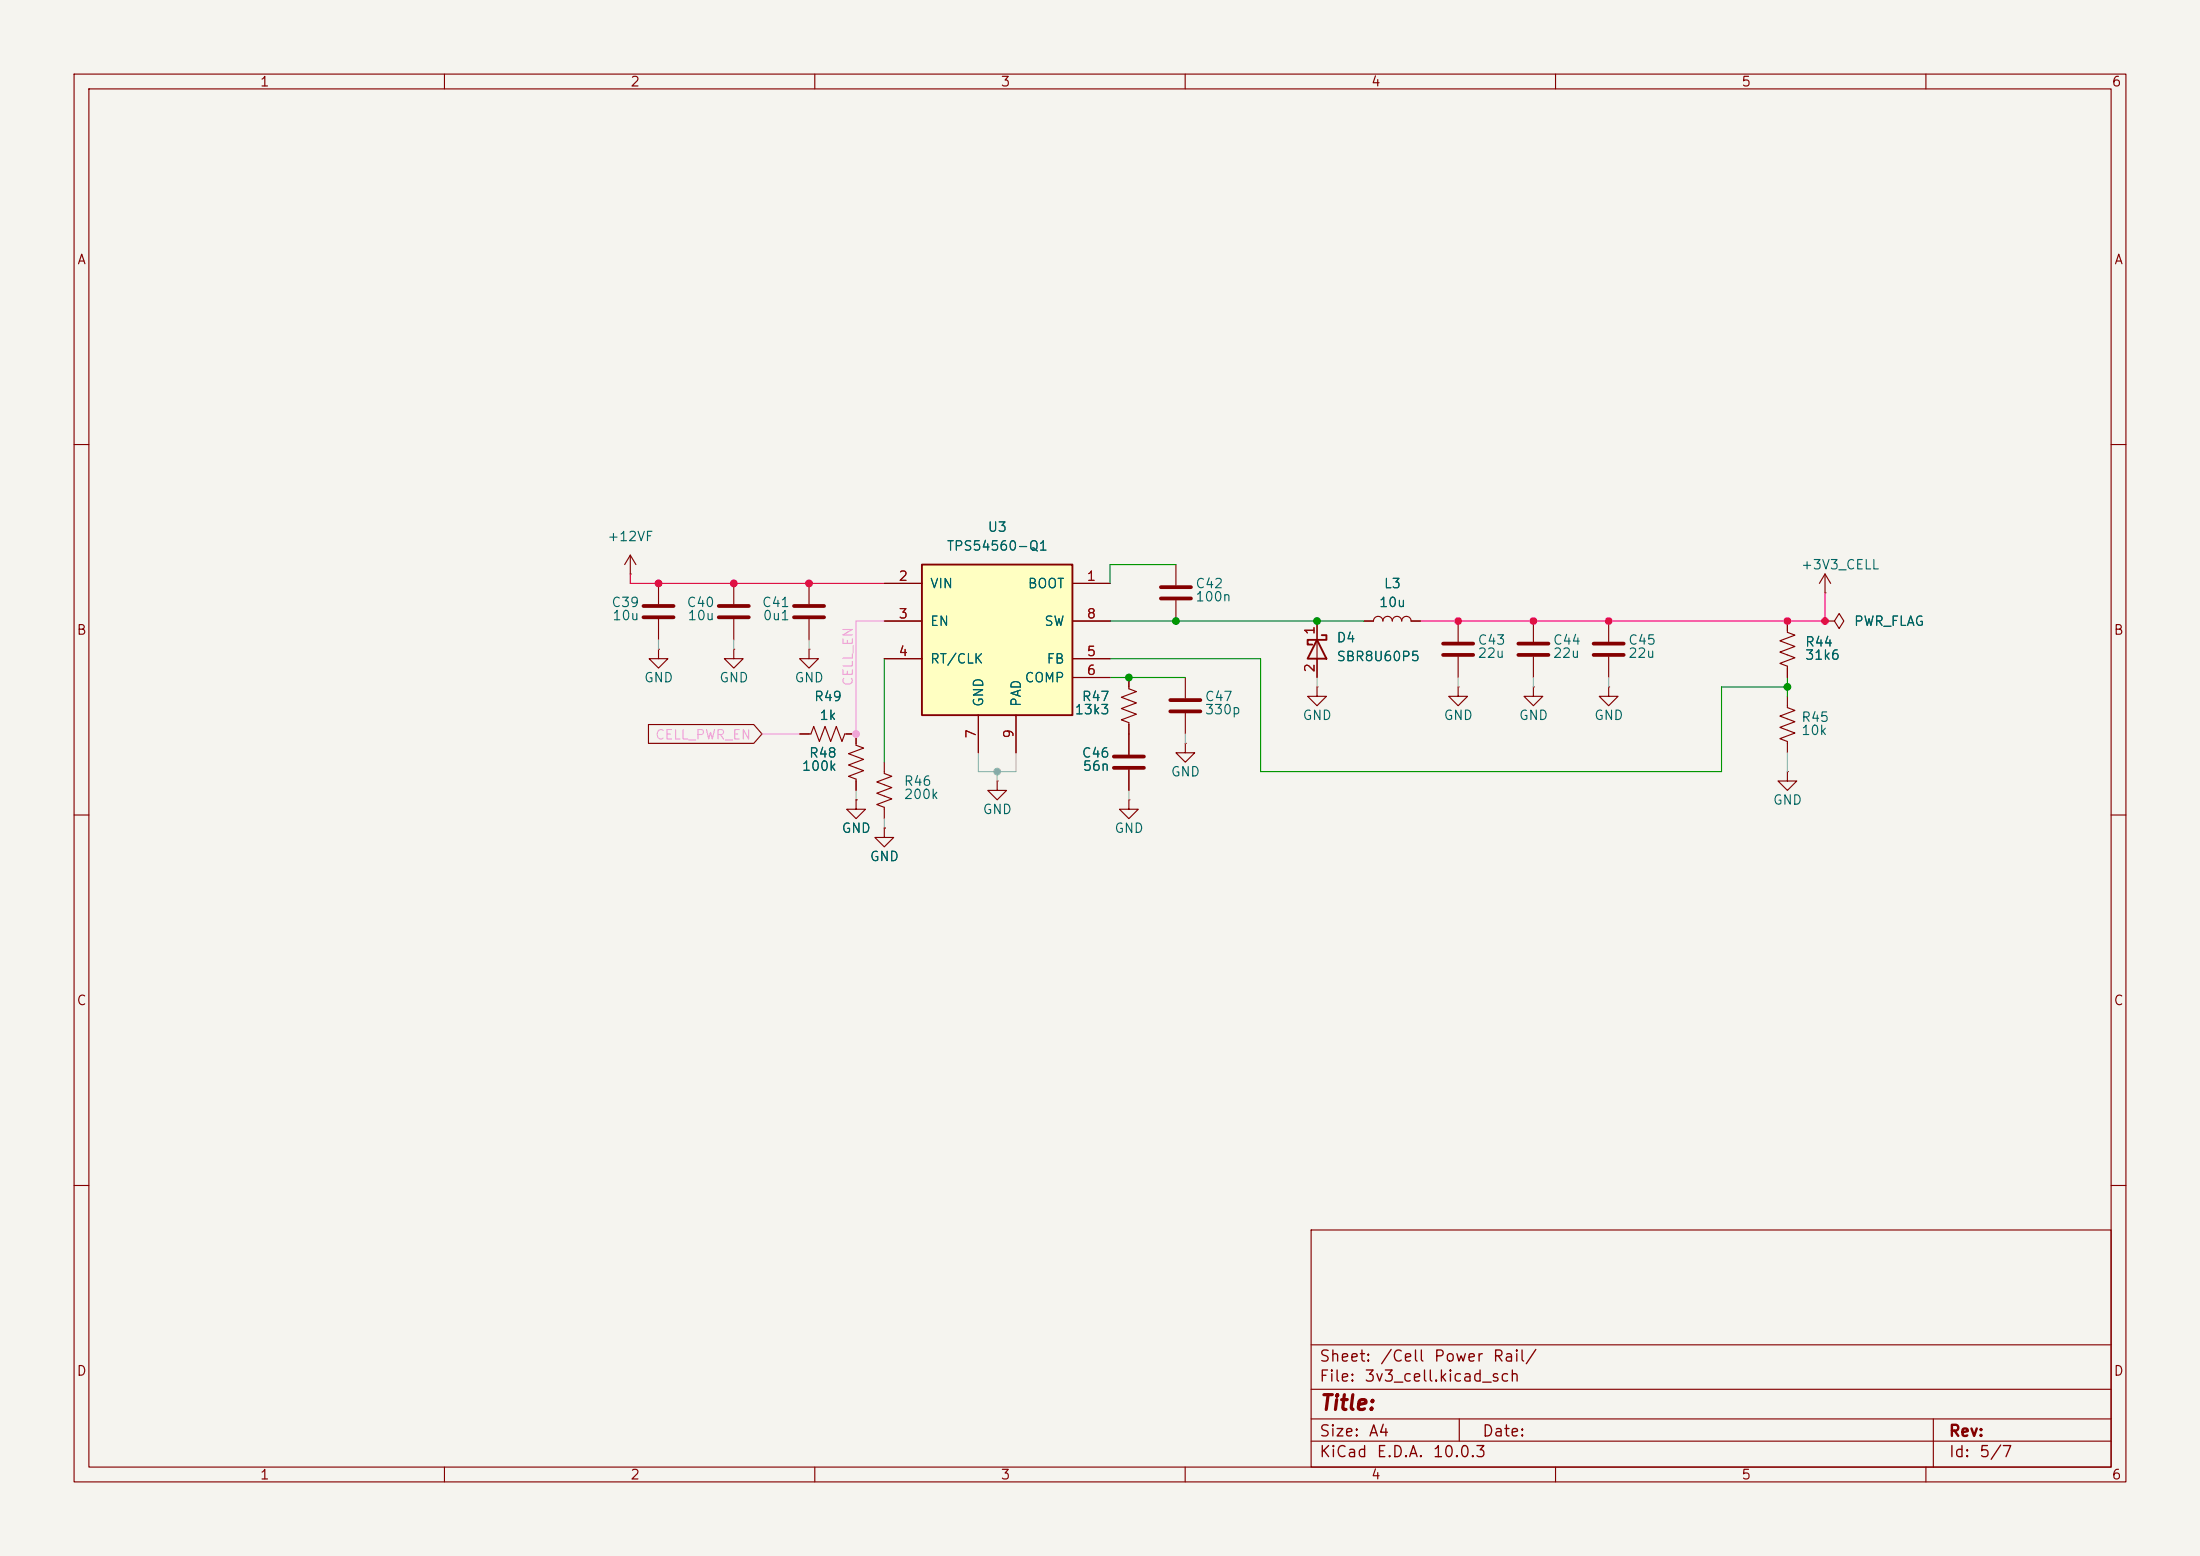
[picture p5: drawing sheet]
<svg xmlns="http://www.w3.org/2000/svg" width="297mm" height="210mm" viewBox="0 0 297 210" stroke-linecap="round" stroke-linejoin="round" font-family="sans-serif">
<path d="M0 0h297v210h-297z" fill="#f5f4ef" stroke="#f5f4ef" stroke-width=".14"/>
<g fill="none" stroke="#840000" stroke-width=".15">
<path d="M10 10h277v190h-277zM12 12h273v186h-273zM60 10v2M110 10v2M160 10v2M210 10v2M260 10v2M10 60h2M158.7 76.2v2.8M285 60h2M152.4 91.4v1.6l1 .3-2 .8 2 .8-2 .7 2 .8-2 .8 1 .3v4.4M158.7 81v2.8"/>
<path d="M160 91.4v2.8M160 96.3v2.8M177.8 92.7v1.3h1.3l-1.3 1.3-1.3-1.3h1.3M177.8 92.7h.1M177.8 83.8v7.6M184.1 83.8h1.3a.64 .64 0 0 1 .7-.6 .64 .64 0 0 1 .6 .6 .64 .64 0 0 1 .6-.6 .64 .64 0 0 1 .7 .6 .64 .64 0 0 1 .6-.6 .64 .64 0 0 1 .6 .6 .64 .64 0 0 1 .7-.6 .64 .64 0 0 1 .6 .6h1.3M207 92.7v1.3h1.3l-1.3 1.3-1.3-1.3h1.3M207 92.7h.1M10 110h2M152.4 108v1.2h1.3l-1.3 1.3-1.3-1.3h1.3M152.4 108h.1M152.4 103.9v2.8"/>
<path d="M160 100.3v1.3h1.3l-1.3 1.3-1.3-1.3h1.3M160 100.3h.1M285 110h2M10 160h2M177 166h108v32h-108zM285 160h2M60 198v2M110 198v2M160 198v2M177 194.5h108M177 191.5h108M177 187.5h108"/>
<path d="M177 181.5h108M197 191.5v3M210 198v2M260 198v2M261 191.5v6.5"/>
</g>
<path d="M177.8 86.4l1.3 2.5h-2.6zM178.4 85.7h.7v.7h-2.6v.6h.7" fill="none" stroke="#840000" stroke-width=".25"/>
<path d="M156.7 79.2h4.1M156.7 80.8h4.1M158 94.5h4.1M158 96h4.1M150.4 102.1h4M150.4 103.6h4" fill="none" stroke="#840000" stroke-width=".51"/>
<path d="M124.5 76.2h20.3v20.3h-20.3z" fill="#ffffc2"/>
<path d="M124.5 76.2h20.3v20.3h-20.3z" fill="none" stroke="#840000" stroke-width=".25"/>
<g fill="none" stroke="#840000" stroke-width=".15">
<path d="M85.1 77.5h.1M85.1 74.9l-.8 1.3M85.1 74.9l.8 1.3M85.1 74.9v2.6M88.9 78.7v2.8M99.1 78.7v2.8M109.2 78.7v2.8M119.4 78.7h5.1M144.8 78.7h5.1M246.4 77.5l-.8 1.2M246.4 77.5l.7 1.2M246.4 77.5v2.5"/>
<path d="M87.5 97.8h14.3l1.1 1.3-1.1 1.2h-14.3zM88.9 87.6v1.3h1.3l-1.3 1.3-1.3-1.3h1.3M88.9 87.6h.1M88.9 83.6v2.8M99.1 87.6v1.3h1.2l-1.2 1.3-1.3-1.3h1.3M99.1 87.6h.1M99.1 83.6v2.8M107.9 99.1h1.6l.4-1.1 .7 2.1 .8-2.1 .7 2.1 .8-2.1 .8 2.1 .3-1h1.6v1.5l1 .4-2 .7 2 .8-2 .8 2 .7-2 .8 1 .4v1.5M109.2 87.6v1.3h1.3l-1.3 1.3-1.3-1.3h1.3M109.2 87.6h.1M109.2 83.6v2.8M119.4 83.8h5.1"/>
<path d="M119.4 88.9h5.1M132.1 96.5v5.1M137.2 96.5v5.1M144.8 83.8h5.1M144.8 88.9h5.1M144.8 91.4h5.1M152.4 91.4v1.3M152.4 97.8v4.1M177.8 83.8v2.6M177.8 88.9v2.5M184.1 83.8h1.3M190.5 83.8h1.3"/>
<path d="M196.8 92.7v1.3h1.3l-1.3 1.3-1.2-1.3h1.2M196.8 92.7h.1M196.8 83.8v2.8M196.8 88.6v2.8M207 83.8v2.8M207 88.6v2.8M217.2 92.7v1.3h1.2l-1.2 1.3-1.3-1.3h1.3M217.2 92.7h.1M217.2 83.8v2.8M217.2 88.6v2.8M241.3 83.8v1.5l1 .4-2 .8 2 .7-2 .8 2 .8-2 .7 1 .4v1.5M241.3 94v1.5l1 .4-2 .7 2 .8-2 .8 2 .7-2 .8 1 .4v1.5"/>
<path d="M246.4 83.8h1.2l.7-1 .6 1-.6 1-.7-1M246.4 83.8h.1M246.4 80h.1M115.6 108v1.2h1.2l-1.2 1.3-1.3-1.3h1.3M115.6 108h.1M119.4 102.9v1.5l1 .4-2 .7 2 .8-2 .8 2 .7-2 .8 1 .4v1.5M119.4 111.8v1.2h1.2l-1.2 1.3-1.3-1.3h1.3M119.4 111.8h.1M134.6 105.4v1.3h1.3l-1.3 1.3-1.3-1.3h1.3M134.6 105.4h.1M152.4 103.9v2.8M241.3 104.1v1.3h1.3l-1.3 1.3-1.3-1.3h1.3"/>
<path d="M241.3 104.1h.1"/>
</g>
<path d="M86.9 81.8h4M86.9 83.3h4M97 81.8h4.1M97 83.3h4.1M107.2 81.8h4.1M107.2 83.3h4.1M194.8 86.9h4.1M194.8 88.4h4.1M205 86.9h4M205 88.4h4M215.1 86.9h4.1M215.1 88.4h4.1" fill="none" stroke="#840000" stroke-width=".51"/>
<path d="M102.9 99.1h5M119.4 83.8h-3.8v15.3" fill="none" stroke="#ff95f4" stroke-width=".15"/>
<path d="M158.7 76.2h-8.8v2.5M119.4 88.9v14M149.9 83.8h34.2M149.9 91.4h10.1M149.9 88.9h20.3v15.2h62.2v-11.4h8.9M241.3 91.4v2.6" fill="none" stroke="#009600" stroke-width=".15"/>
<g fill="none" stroke="#a2a2a5" stroke-width=".15">
<path d="M88.9 86.4v1.2M99.1 86.4v1.2M109.2 86.4v1.2M160 99.1v1.2M177.8 91.4v1.3M196.8 91.4v1.3M207 91.4v1.3M217.2 91.4v1.3M115.6 106.7v1.3M119.4 110.5v1.3M132.1 101.6v2.5h5.1v-2.5M134.6 104.1v1.3"/>
<path d="M152.4 106.7v1.3M241.3 101.6v2.5"/>
</g>
<path d="M85.1 77.5v1.2h34.3" fill="none" stroke="#ff003b" stroke-width=".15"/>
<path d="M246.4 80v3.8h-54.6" fill="none" stroke="#ff0484" stroke-width=".15"/>
<g fill="#009600" stroke="#009600" stroke-width=".14">
<circle cx="158.7" cy="83.8" r=".46"/>
<circle cx="177.8" cy="83.8" r=".46"/>
<circle cx="152.4" cy="91.4" r=".46"/>
<circle cx="241.3" cy="92.7" r=".46"/>
</g>
<circle cx="134.6" cy="104.1" r=".46" fill="#a2a2a5" stroke="#a2a2a5" stroke-width=".14"/>
<circle cx="115.6" cy="99.1" r=".46" fill="#ff95f4" stroke="#ff95f4" stroke-width=".14"/>
<g fill="#ff003b" stroke="#ff003b" stroke-width=".14">
<circle cx="109.2" cy="78.7" r=".46"/>
<circle cx="99.1" cy="78.7" r=".46"/>
<circle cx="88.9" cy="78.7" r=".46"/>
</g>
<g fill="#ff0484" stroke="#ff0484" stroke-width=".14">
<circle cx="241.3" cy="83.8" r=".46"/>
<circle cx="217.2" cy="83.8" r=".46"/>
<circle cx="246.4" cy="83.8" r=".46"/>
<circle cx="196.8" cy="83.8" r=".46"/>
<circle cx="207" cy="83.8" r=".46"/>
</g>
<text font-size="2" fill="#840000" x="178" y="190.8">Title:</text>
<g font-size="1.5" fill="#840000">
<text x="178" y="184.2">Sheet:</text>
<text x="186.2" y="184.2">/Cell</text>
<text x="193.5" y="184.2">Power</text>
<text x="201.4" y="184.2">Rail/</text>
<text x="178" y="186.9">File:</text>
<text x="184.1" y="186.9">3v3_cell.kicad_sch</text>
<text x="178" y="197.1">KiCad</text>
<text x="178" y="194.3">Size:</text>
<text x="184.7" y="194.3">A4</text>
<text x="185.7" y="197.1">E.D.A.</text>
<text x="193.3" y="197.1">10.0.3</text>
<text x="200" y="194.3">Date:</text>
<text x="263" y="194.3">Rev:</text>
<text x="263" y="197.1">Id:</text>
<text x="267.1" y="197.1">5/7</text>
</g>
<g font-size="1.3" fill="#840000">
<text x="35" y="12">1</text>
<text x="85" y="12">2</text>
<text x="135" y="12">3</text>
<text x="185" y="12">4</text>
<text x="235" y="12">5</text>
<text x="285" y="12">6</text>
<text x="10.3" y="36">A</text>
<text x="285.3" y="36">A</text>
<text x="10.3" y="86">B</text>
<text x="285.3" y="86">B</text>
<text x="10.3" y="136">C</text>
<text x="285.3" y="136">C</text>
<text x="10.3" y="186">D</text>
<text x="285.3" y="186">D</text>
<text x="35" y="200">1</text>
<text x="85" y="200">2</text>
<text x="135" y="200">3</text>
<text x="185" y="200">4</text>
<text x="235" y="200">5</text>
<text x="285" y="200">6</text>
</g>
<g font-size="1.3" fill="#006464">
<text x="81.9" y="73.4">+12VF</text>
<text x="127.7" y="74.6">TPS54560-Q1</text>
<text x="133.2" y="72.1">U3</text>
<text x="243" y="77.2">+3V3_CELL</text>
<text x="82.5" y="82.3">C39</text>
<text x="92.6" y="82.3">C40</text>
<text x="102.8" y="82.3">C41</text>
<text x="125.5" y="79.7">VIN</text>
<text x="138.7" y="79.7">BOOT</text>
<text x="161.3" y="81.5">100n</text>
<text x="161.3" y="79.7">C42</text>
<text x="186.1" y="82.3">10u</text>
<text x="186.7" y="79.7">L3</text>
<text x="82.6" y="84">10u</text>
<text x="92.7" y="84">10u</text>
<text x="102.9" y="84">0u1</text>
<text x="125.5" y="84.8">EN</text>
<text x="125.5" y="89.9">RT/CLK</text>
<text x="140.9" y="84.8">SW</text>
<text x="141.2" y="89.9">FB</text>
<text x="180.3" y="87">D4</text>
<text x="180.3" y="89.6">SBR8U60P5</text>
<text x="199.4" y="87.3">C43</text>
<text x="199.4" y="89.1">22u</text>
<text x="209.6" y="87.3">C44</text>
<text x="209.6" y="89.1">22u</text>
<text x="219.7" y="87.3">C45</text>
<text x="219.7" y="89.1">22u</text>
<text x="243.6" y="87.6">R44</text>
<text x="243.6" y="89.4">31k6</text>
<text x="250.2" y="84.8">PWR_FLAG</text>
<text x="86.9" y="92.4">GND</text>
<text x="97" y="92.4">GND</text>
<text x="107.2" y="92.4">GND</text>
<text x="109.8" y="95">R49</text>
<text x="133.1" y="95.5" transform="rotate(-90 133.1 95.5)">GND</text>
<text x="138.1" y="95.5" transform="rotate(-90 138.1 95.5)">PAD</text>
<text x="138.2" y="92.4">COMP</text>
<text x="146" y="95">R47</text>
<text x="162.6" y="95">C47</text>
<text x="110.5" y="97.5">1k</text>
<text x="145" y="96.7">13k3</text>
<text x="162.6" y="96.7">330p</text>
<text x="175.8" y="97.5">GND</text>
<text x="194.8" y="97.5">GND</text>
<text x="205" y="97.5">GND</text>
<text x="215.1" y="97.5">GND</text>
<text x="243.1" y="99.5">10k</text>
<text x="243.1" y="97.7">R45</text>
<text x="108.2" y="104.3">100k</text>
<text x="109.1" y="102.6">R48</text>
<text x="121.9" y="106.4">R46</text>
<text x="146" y="102.6">C46</text>
<text x="146.1" y="104.3">56n</text>
<text x="158" y="105.1">GND</text>
<text x="113.5" y="112.7">GND</text>
<text x="121.9" y="108.2">200k</text>
<text x="132.6" y="110.2">GND</text>
<text x="150.4" y="112.7">GND</text>
<text x="239.3" y="108.9">GND</text>
<text x="117.3" y="116.5">GND</text>
</g>
<g font-size="1.3" fill="#a90000">
<text x="121.2" y="78.7">2</text>
<text x="121.2" y="83.8">3</text>
<text x="146.6" y="78.7">1</text>
<text x="146.6" y="83.8">8</text>
<text x="121.2" y="88.9">4</text>
<text x="146.6" y="88.9">5</text>
<text x="177.8" y="85.8" transform="rotate(-90 177.8 85.8)">1</text>
<text x="146.6" y="91.4">6</text>
<text x="177.8" y="90.9" transform="rotate(-90 177.8 90.9)">2</text>
<text x="132.1" y="99.8" transform="rotate(-90 132.1 99.8)">7</text>
<text x="137.1" y="99.8" transform="rotate(-90 137.1 99.8)">9</text>
</g>
<g font-size="1.3" fill="#ff95f4">
<text x="115.4" y="92.7" transform="rotate(-90 115.4 92.7)">CELL_EN</text>
<text x="88.4" y="100.1">CELL_PWR_EN</text>
</g>
</svg>
